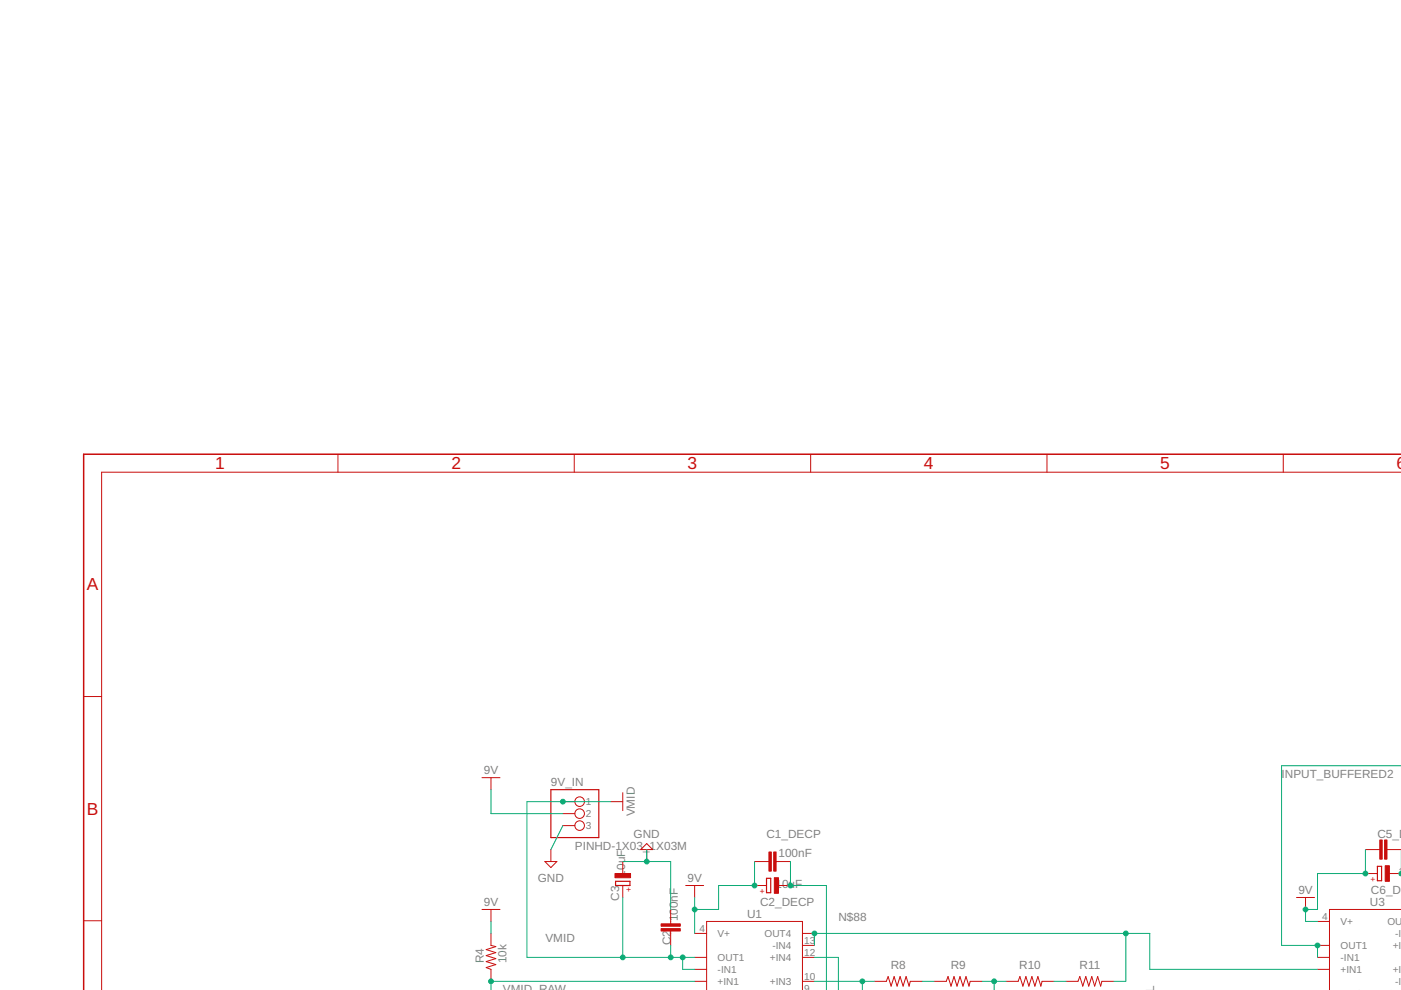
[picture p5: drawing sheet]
<svg xmlns="http://www.w3.org/2000/svg" width="297mm" height="210mm" viewBox="0 0 297 210" stroke-linecap="round" stroke-linejoin="round" font-family="sans-serif">
<g fill="none" stroke="#c90d0c" stroke-width=".21">
<path d="M71.6 96.3v3.8M121.8 96.3v3.8M171.9 96.3v3.8M222 96.3v3.8M272.1 96.3v3.8M297.1 100.1h-275.6v109.8M17.7 147.7h3.8M102.2 164.9h3.8M104.1 164.9v2.5M119.3 170h2.6M119.3 172.5h2.6M119.3 175h2.6"/>
<path d="M129.5 170h2.5M132 168.1v3.8M137.1 178.9l1.3 1.2h-2.6zM17.7 195.2h3.8M102.2 192.8h3.8M104.1 192.8v2.6M104.1 197.9v2.5l1 .3-2 .6 2 .7-2 .6 2 .6-2 .7 2 .6-2 .6 1 .4v2.6M115.5 182.7h2.6l-1.3 1.2zM116.8 180.1v2.6M132 182.7v2.5M132 187.7v2.6M137.1 180.1v2.6"/>
<path d="M142.2 192.8v3.1M142.2 197.4v3M145.4 187.7h3.8M147.3 197.9h2.5M147.3 187.7v2.6M160 182.7h3M160 187.7h2.5M164.5 182.7h3.1M165.1 187.7h2.5M170.1 197.9h2.6M274.9 190.3h3.8M276.8 190.3v2.5"/>
<path d="M279.3 195.4h2.6M289.5 180.1h3M289.5 185.2h2.5M294.1 180.1h3M294.6 185.2h2.5M297.1 192.8h-15.2v17.1M147.3 203h2.5M147.3 205.5h2.5M147.3 208.1h2.5M149.8 209.9v-14.5h20.3v14.5M170.1 203h2.6M170.1 208.1h2.6"/>
<path d="M170.1 200.4h2.6M185.4 208.1h2.5l.4-1 .6 2 .7-2 .6 2 .6-2 .7 2 .6-2 .6 2 .3-1h2.5M198.1 208.1h2.5l.4-1 .6 2 .7-2 .6 2 .6-2 .7 2 .6-2 .6 2 .3-1h2.5M213.3 208.1h2.6l.3-1 .7 2 .6-2 .6 2 .7-2 .6 2 .6-2 .7 2 .2-1h2.6M226 208.1h2.6l.3-1 .7 2 .6-2 .6 2 .7-2 .6 2 .6-2 .7 2 .2-1h2.6M279.3 203h2.6M279.3 205.5h2.6M279.3 200.4h2.6"/>
<circle cx="122.9" cy="170" r="1.02"/>
<circle cx="122.9" cy="175" r="1.02"/>
<circle cx="122.9" cy="172.5" r="1.02"/>
</g>
<g fill="#c90d0c" stroke="#c90d0c" stroke-width=".21">
<path d="M140.2 196.9h4v.5h-4z"/>
<path d="M140.2 195.9h4v.5h-4z"/>
<path d="M130.4 185.2h3.3v.9h-3.3z"/>
<path d="M163 180.6h.5v4.1h-.5z"/>
<path d="M164 180.6h.5v4.1h-.5z"/>
<path d="M164.2 186.1h.9v3.3h-.9z"/>
<path d="M292.5 178.1h.6v4.1h-.6z"/>
<path d="M293.6 178.1h.5v4.1h-.5z"/>
<path d="M293.7 183.6h.9v3.3h-.9z"/>
</g>
<path d="M116.8 167.4h10.2v10.2h-10.2zM130.5 186.9h3.1v.8h-3.1zM162.5 186.2h.9v3.1h-.9zM292 183.7h.9v3h-.9z" fill="none" stroke="#c90d0c" stroke-width=".25"/>
<path d="M297.1 96.3h-279.4v113.6" fill="none" stroke="#c90d0c" stroke-width=".32"/>
<g fill="none" stroke="#0dab76" stroke-width=".21">
<path d="M104.1 167.4v5.1h15.2M119.3 175l-2.5 5.1M129.5 170h-17.8v33h35.6M297.1 162.3h-25.4v38.1h7.6v2.6M104.1 195.4v2.5M132 182.7h10.2v10.1M132 190.3v12.7M137.1 180.1v2.6M147.3 190.3v7.6M160 182.7v5h-7.6v5.1h-5.1M167.6 182.7v5h7.6v22.2M238.7 197.9v10.2h-2.5"/>
<path d="M289.5 180.1v5.1h-10.2v7.6h-2.5v2.6h2.5M142.2 200.4v2.6M144.7 203v2.5h2.6M147.3 208.1h-43.2v1.8M172.7 208.1h12.7M172.7 203h5.1v6.9M172.7 200.4v-2.5h71.1v7.6h35.5M182.8 208.1v1.8M195.5 208.1h2.6M208.2 208.1h5.1M210.8 208.1v1.8M223.5 208.1h2.5"/>
</g>
<g fill="#0dab76" stroke="#0dab76" stroke-width=".21">
<path d="M296.9 184.8l.2-.1v1a.51 .51 0 0 1-.5-.4 .51 .51 0 0 1 .3-.5z" fill-rule="evenodd"/>
<circle cx="167.6" cy="187.7" r=".51"/>
<circle cx="137.1" cy="182.7" r=".51"/>
<circle cx="147.3" cy="192.8" r=".51"/>
<circle cx="160" cy="187.7" r=".51"/>
<circle cx="289.5" cy="185.2" r=".51"/>
<circle cx="276.8" cy="192.8" r=".51"/>
<circle cx="104.1" cy="208.1" r=".51"/>
<circle cx="119.3" cy="170" r=".51"/>
<circle cx="144.7" cy="203" r=".51"/>
<circle cx="142.2" cy="203" r=".51"/>
<circle cx="132" cy="203" r=".51"/>
<circle cx="182.8" cy="208.1" r=".51"/>
<circle cx="210.8" cy="208.1" r=".51"/>
<circle cx="238.7" cy="197.9" r=".51"/>
<circle cx="172.7" cy="197.9" r=".51"/>
<circle cx="279.3" cy="200.4" r=".51"/>
</g>
<g font-size="3.7" fill="#c90d0c">
<text x="45.6" y="99.5">1</text>
<text x="95.7" y="99.5">2</text>
<text x="145.8" y="99.5">3</text>
<text x="195.9" y="99.5">4</text>
<text x="246" y="99.5">5</text>
<text x="296.1" y="99.5">6</text>
<text x="18.4" y="125.2">A</text>
<text x="18.4" y="172.7">B</text>
</g>
<g font-size="2.5" fill="#808080">
<text x="102.6" y="164.1">9V</text>
<text x="116.8" y="166.7">9V_IN</text>
<text x="271.7" y="164.9">I</text>
<text x="272.4" y="164.9">NPUT_BUFFERED2</text>
<text x="134.6" y="173.1" transform="rotate(-90 134.6 173.1)">VMID</text>
<text x="134.3" y="177.6">GND</text>
<text x="162.5" y="177.6">C1_DECP</text>
<text x="292" y="177.6">C5_D</text>
<text x="121.9" y="180.1">PINHD-1X03_</text>
<text x="132.5" y="185.8" transform="rotate(-90 132.5 185.8)">10uF</text>
<text x="137.7" y="180.1">1X03M</text>
<text x="165.1" y="181.7">100nF</text>
<text x="296.5" y="185.7">10</text>
<text x="114" y="187">GND</text>
<text x="131.3" y="190.9" transform="rotate(-90 131.3 190.9)">C3</text>
<text x="145.8" y="187">9V</text>
<text x="164.4" y="188.3">1</text>
<text x="165.8" y="188.3">0uF</text>
<text x="275.3" y="189.5">9V</text>
<text x="290.7" y="189.5">C6_DE</text>
<text x="102.6" y="192.1">9V</text>
<text x="143.7" y="195.4" transform="rotate(-90 143.7 195.4)">100nF</text>
<text x="158.4" y="194.6">U1</text>
<text x="161.1" y="192.1">C2_DECP</text>
<text x="177.8" y="195.4">N$88</text>
<text x="290.5" y="192.1">U3</text>
<text x="115.6" y="199.7">VMID</text>
<text x="142.2" y="200.4" transform="rotate(-90 142.2 200.4)">C2</text>
<text x="102.6" y="204.3" transform="rotate(-90 102.6 204.3)">R4</text>
<text x="107.4" y="204.3" transform="rotate(-90 107.4 204.3)">10k</text>
<text x="188.9" y="205.5">R8</text>
<text x="201.6" y="205.5">R9</text>
<text x="216.1" y="205.5">R10</text>
<text x="228.9" y="205.5">R11</text>
<text x="106.6" y="210.6">VMID_RAW</text>
<text x="244.7" y="210.3" transform="rotate(-90 244.7 210.3)">L</text>
</g>
<g font-size="2.1" fill="#808080">
<text x="124.2" y="170.7">1</text>
<text x="124.2" y="173.3">2</text>
<text x="124.2" y="175.8">3</text>
<text x="148.3" y="197.6">4</text>
<text x="280.3" y="195">4</text>
<text x="284.2" y="196.1">V+</text>
<text x="294.1" y="196.1">OUT</text>
<text x="152.2" y="203.7">OUT1</text>
<text x="152.2" y="198.7">V+</text>
<text x="162.1" y="198.7">OUT4</text>
<text x="163.2" y="203.7">+IN4</text>
<text x="163.8" y="201.2">-IN4</text>
<text x="170.5" y="200.1">13</text>
<text x="170.5" y="202.6">12</text>
<text x="284.2" y="201.2">OUT1</text>
<text x="284.2" y="203.7">-IN1</text>
<text x="295.3" y="201.2">+IN</text>
<text x="295.8" y="198.7">-IN</text>
<text x="152.2" y="206.3">-IN1</text>
<text x="152.2" y="208.8">+IN1</text>
<text x="163.2" y="208.8">+IN3</text>
<text x="170.5" y="207.7">10</text>
<text x="284.2" y="206.3">+IN1</text>
<text x="295.3" y="206.3">+IN</text>
<text x="295.8" y="208.8">-IN</text>
<text x="170.5" y="210.3">9</text>
</g>
<g font-size="1.8" fill="#c90d0c">
<text x="133.9" y="189.2" transform="rotate(-90 133.9 189.2)">+</text>
<text x="161.1" y="189.6">+</text>
<text x="290.6" y="187.1">+</text>
</g>
</svg>
